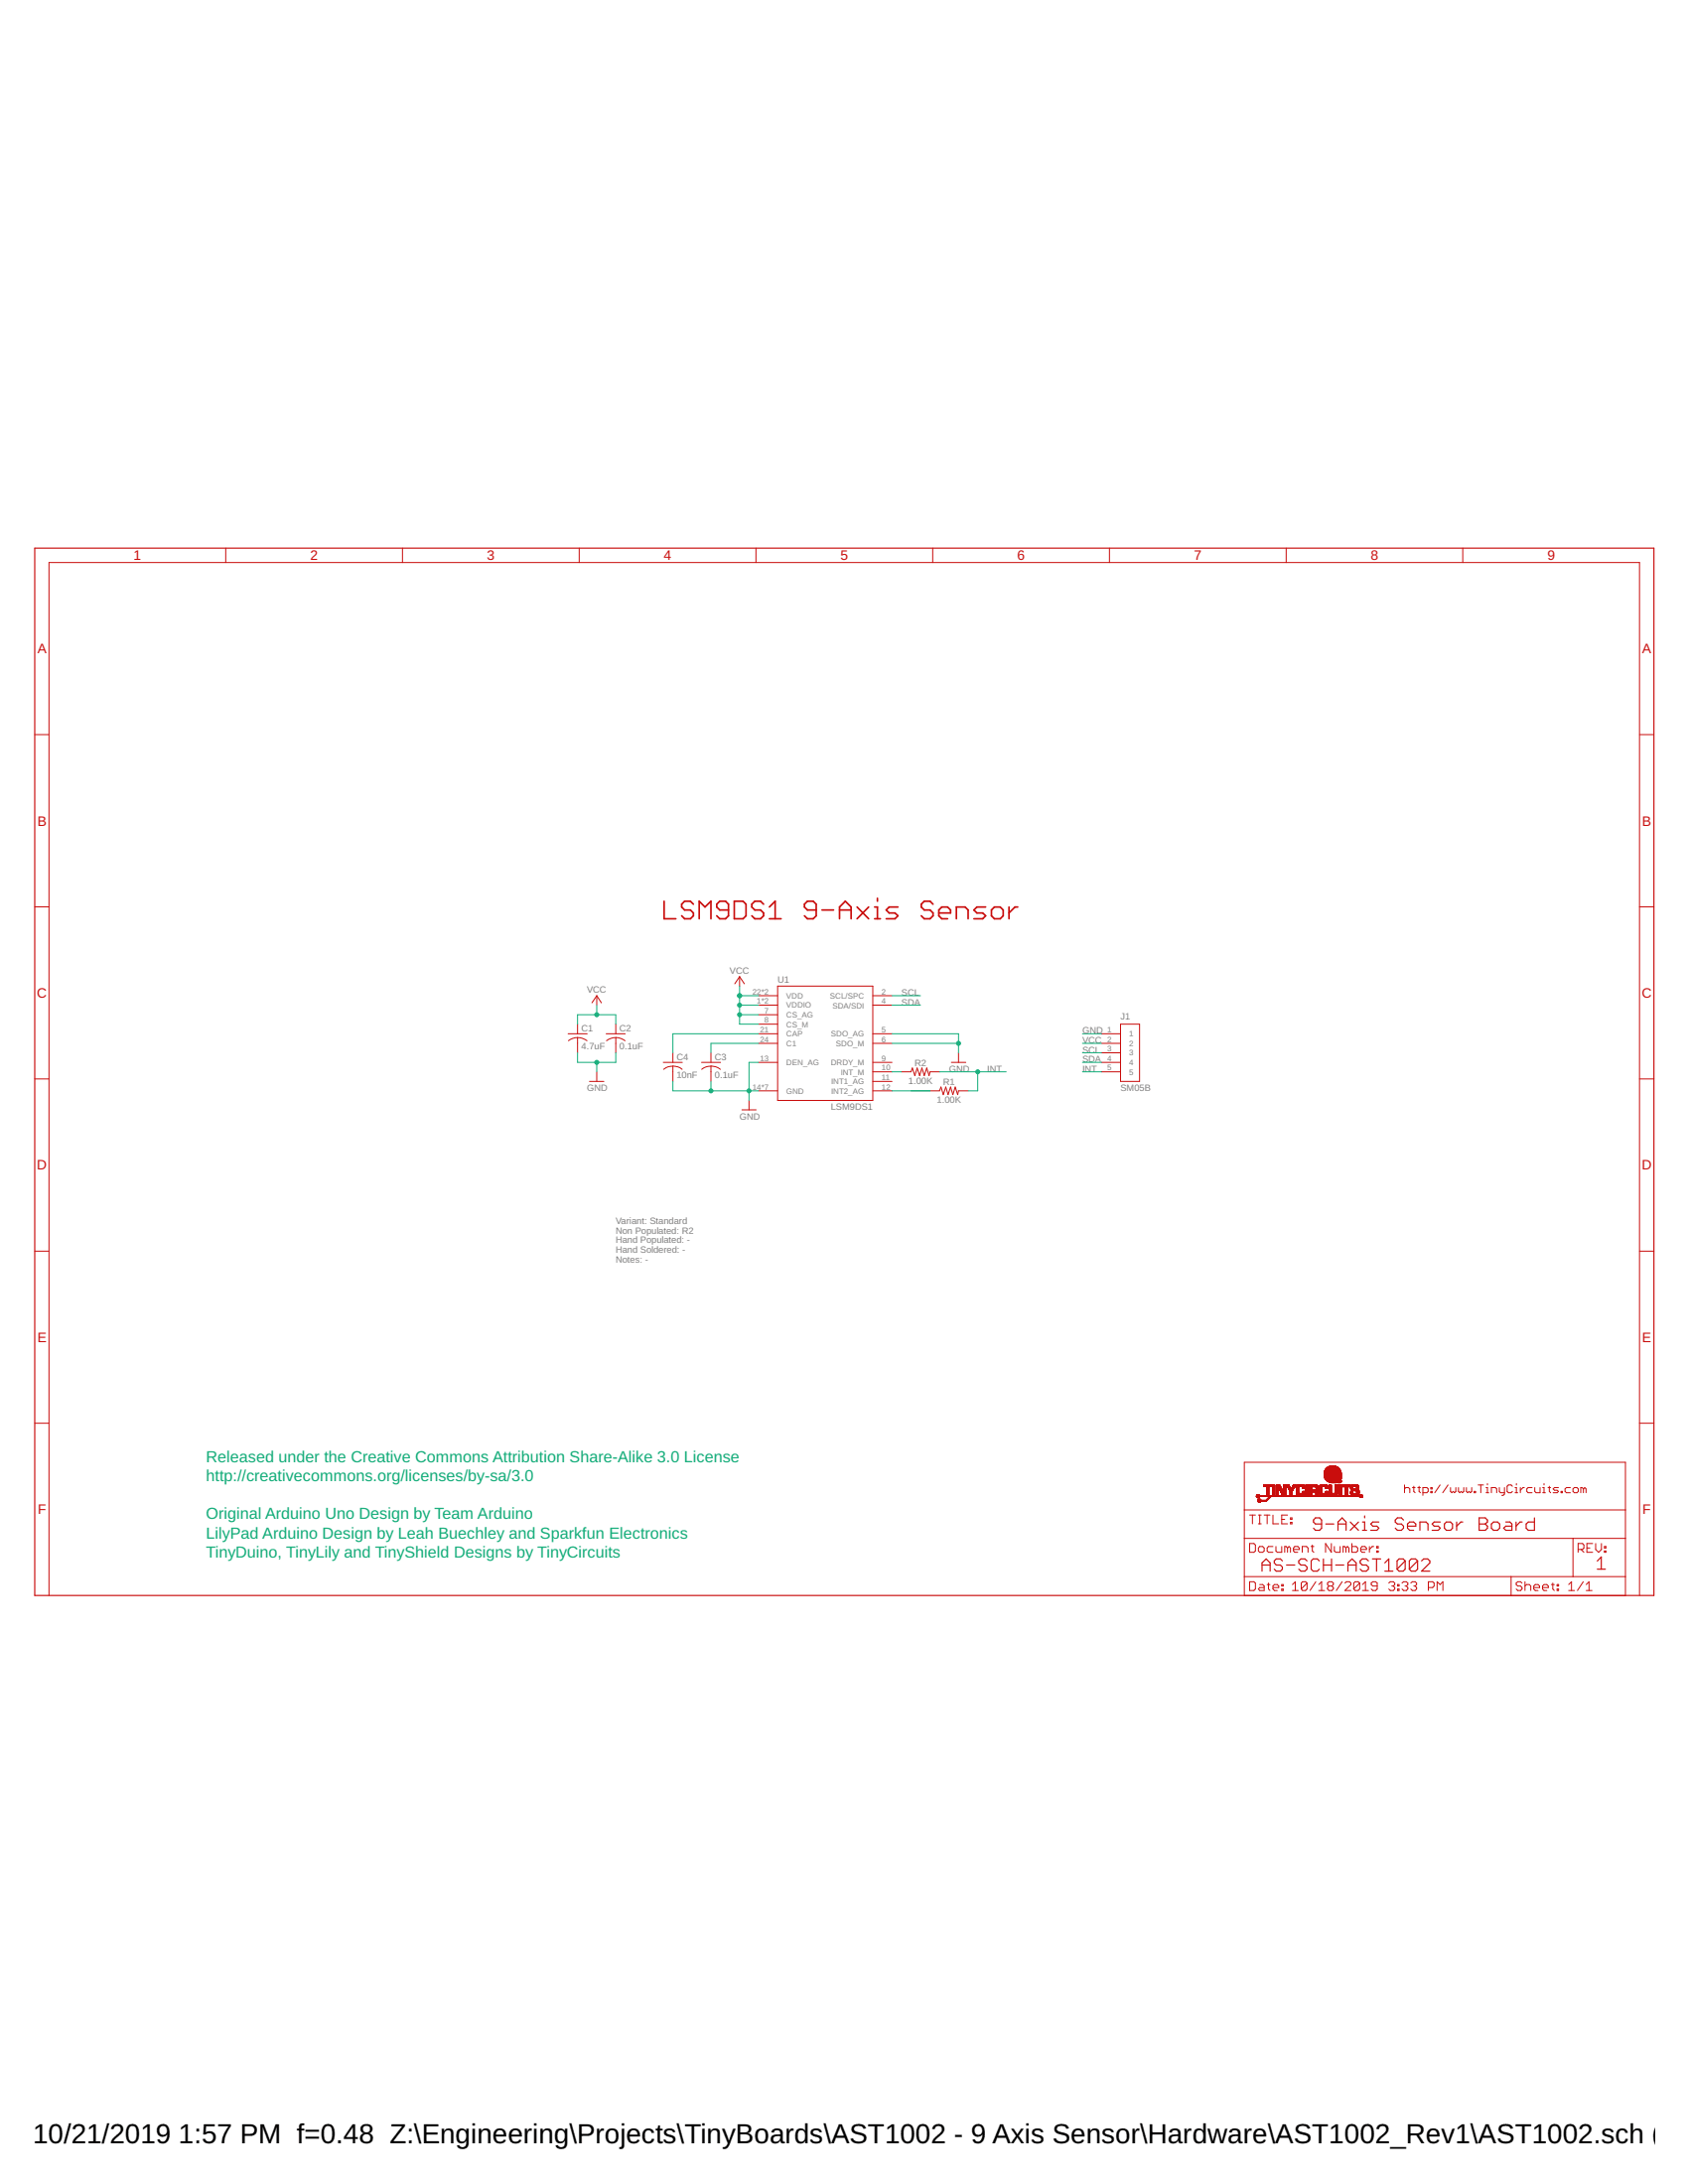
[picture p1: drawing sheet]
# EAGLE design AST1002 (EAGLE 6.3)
DATABASE: ./../../../../../Components/TinyCircuits_Part_Database.txt

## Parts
C1  4.7uF  AS-ITM-00088  [C0603]
C2  0.1uF  AS-ITM-00008  [C0402]
C3  0.1uF  AS-ITM-00008  [C0402]
C4  10nF  AS-ITM-00084  [C0402]
J1  SM05B  AS-ITM-00340EDGE  [JST_SH_5X1_EDGE]
R1  1.00K  AS-ITM-00003  [0402]
R2  1.00K  AS-ITM-00003  [0402]
U1  LSM9DS1  AS-ITM-00265  [LGA-24]

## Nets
GND: C1.2 C2.2 C3.2 C4.2 J1.1 U1.5(SDO_AG) U1.6(SDO_M) U1.13(DEN_AG) U1.14(GND) U1.15(GND) U1.16(GND) U1.17(GND) U1.18(GND) U1.19(GND) U1.20(GND)
INT: J1.5 R1.2 R2.2
N$1: R1.1 U1.12(INT2_AG)
N$3: C3.1 U1.24(C1)
N$4: C4.1 U1.21(CAP)
N$9: R2.1 U1.10(INT_M)
SCL: J1.3 U1.2(SCL/SPC)
SDA: J1.4 U1.4(SDA/SDI)
VCC: C1.1 C2.1 J1.2 U1.1(VDDIO) U1.3(VDDIO) U1.7(CS_AG) U1.8(CS_M) U1.22(VDD) U1.23(VDD)
Unconnected: U1.9(DRDY_M) U1.11(INT1_AG)

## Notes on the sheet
- LSM9DS1 9-Axis Sensor
- Variant: Standard
- Non Populated: R2
- Hand Populated: -
- Hand Soldered: -
- Notes: -
- Released under the Creative Commons Attribution Share-Alike 3.0 License
- http://creativecommons.org/licenses/by-sa/3.0
- Original Arduino Uno Design by Team Arduino
- 9-Axis Sensor Board
- LilyPad Arduino Design by Leah Buechley and Sparkfun Electronics
- TinyDuino, TinyLily and TinyShield Designs by TinyCircuits
- AS-SCH-AST1002 | 1
